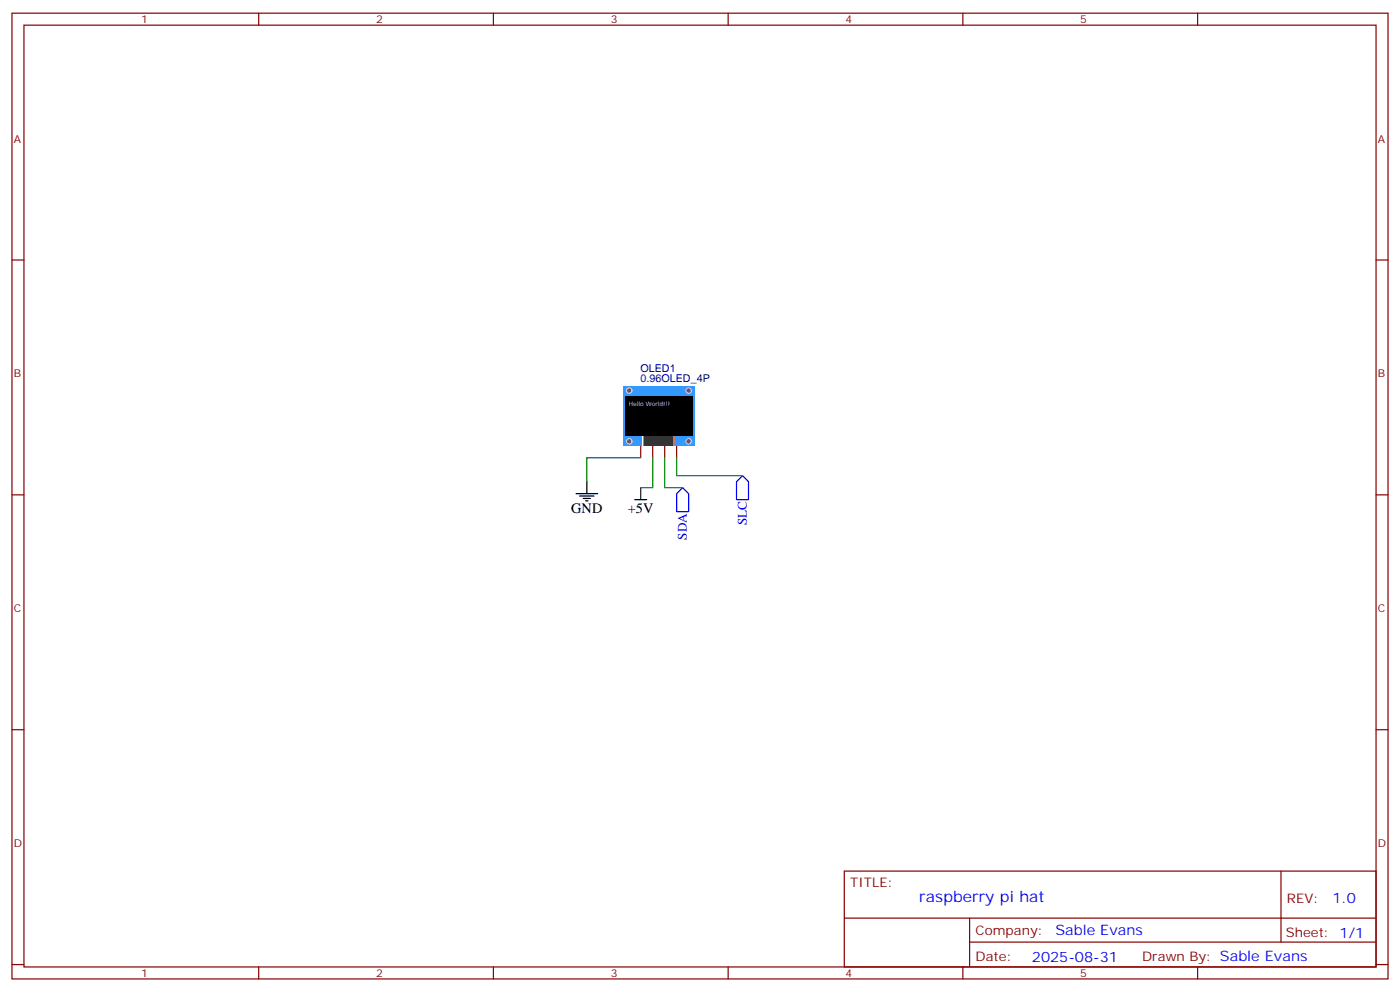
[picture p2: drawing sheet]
<svg xmlns="http://www.w3.org/2000/svg" width="412mm" height="292mm" viewBox="0 0 412 292" stroke-linecap="round" stroke-linejoin="round" font-family="sans-serif">
<g fill="none" stroke="#870000" stroke-width=".35">
<path d="M3.5 3.9h405.4v284.3h-405.4zM7.1 7.4h398.2v277.3h-398.2zM76.2 3.9v3.5M145.3 3.9v3.5M214.5 3.9v3.5M283.6 3.9v3.5M352.8 3.9v3.5M3.5 76.6h3.6M405.3 76.6h3.6M188.7 131.2v3.6M192.3 131.2v3.6M195.8 131.2v3.6"/>
<path d="M199.3 131.2v3.6M3.5 145.7h3.6M405.3 145.7h3.6M3.5 214.8h3.6M405.3 214.8h3.6M248.7 256.5h156.6v28.2h-156.6zM377.3 256.5v20.9M248.7 270.3h156.5M285.6 277.4h119.6M285.6 270.3v14.1M3.5 284h3.6M76.2 284.7v3.5"/>
<path d="M145.3 284.7v3.5M214.5 284.7v3.5M283.6 284.7v3.5M352.8 284.7v3.5M405.3 284h3.6"/>
</g>
<path d="M169.7 145.3h6.3M170.7 146.1h4.3M171.8 146.8h2.1M172.5 147.5h.7M172.9 141.8v3.5" fill="none" stroke="#000" stroke-width=".35"/>
<path d="M183.4 113.6h21.2v17.6h-21.2z" fill="#39f"/>
<g fill="#666" stroke="#ccc" stroke-width=".35">
<circle cx="185.3" cy="129.9" r=".81"/>
<circle cx="202.8" cy="129.9" r=".81"/>
<circle cx="185.3" cy="115" r=".81"/>
<circle cx="202.8" cy="115" r=".81"/>
</g>
<path d="M189.3 128.4h9.5v2.8h-9.5z" fill="#fff"/>
<g fill="#fc0">
<path d="M189.3 128.4h.5v2.8h-.5z"/>
<path d="M198.3 128.4h.4v2.8h-.4z"/>
</g>
<path d="M189.9 128.4h8.3v2.8h-8.3z" fill="#333"/>
<path d="M184.1 116.8h19.8v11.6h-19.8z" fill="#000"/>
<path d="M188.7 134.8h-15.8v7M192.3 134.8v8.8h-3.6M195.8 134.8v8.8h5.3M199.3 134.8v5.3h19.4" fill="none" stroke="#008700" stroke-width=".35"/>
<path d="M187 147.1h3.5M188.7 143.6v3.5" fill="none" stroke="#000" stroke-width=".35"/>
<path d="M201.1 143.6l1.7 1.7v5.3h-3.5v-5.3zM218.7 140.1l1.8 1.7v5.3h-3.5v-5.3z" fill="none" stroke="#00f" stroke-width=".35"/>
<text font-size="4.6" fill="#00f" x="270.8" y="265.5">raspberry pi hat</text>
<g font-size="4.2">
<text x="168.3" y="151">GND</text>
<text x="184.9" y="151.1">+5V</text>
</g>
<g font-size="4.2" fill="#00f">
<text x="392.5" y="265.7">1.0</text>
<text x="310.9" y="275.3">Sable Evans</text>
<text x="304" y="283.1">2025-08-31</text>
</g>
<g font-size="3.9" fill="#00f">
<text x="220" y="154.7" transform="rotate(-90 220 154.7)">SLC</text>
<text x="202.3" y="158.9" transform="rotate(-90 202.3 158.9)">SDA</text>
</g>
<g font-size="3.9" fill="#800">
<text x="250.5" y="261.1">TITLE:</text>
<text x="379.1" y="265.7">REV:</text>
<text x="287.4" y="275.3">Company:</text>
<text x="378.7" y="275.9">Sheet: 1/1</text>
<text x="287.4" y="282.9">Date:</text>
<text x="336.4" y="283">Drawn By: Sable Evans</text>
</g>
<g font-size="3.2" fill="#800">
<text x="41.6" y="6.9">1</text>
<text x="110.8" y="6.9">2</text>
<text x="179.9" y="6.9">3</text>
<text x="249.1" y="6.9">4</text>
<text x="318.2" y="6.9">5</text>
<text x="4.1" y="42">A</text>
<text x="405.9" y="42">A</text>
<text x="4.1" y="111.1">B</text>
<text x="405.9" y="111.1">B</text>
<text x="4.1" y="180.3">C</text>
<text x="405.9" y="180.3">C</text>
<text x="4.1" y="249.4">D</text>
<text x="405.9" y="249.4">D</text>
<text x="41.6" y="287.7">1</text>
<text x="110.8" y="287.7">2</text>
<text x="179.9" y="287.7">3</text>
<text x="249.1" y="287.7">4</text>
<text x="318.2" y="287.7">5</text>
</g>
<g font-size="3.2" fill="#000080">
<text x="188.6" y="112.5">0.96OLED_4P</text>
<text x="188.6" y="109.4">OLED1</text>
</g>
<text font-size="1.8" fill="#fff" x="185.2" y="119.6">Hello World!!!</text>
</svg>
